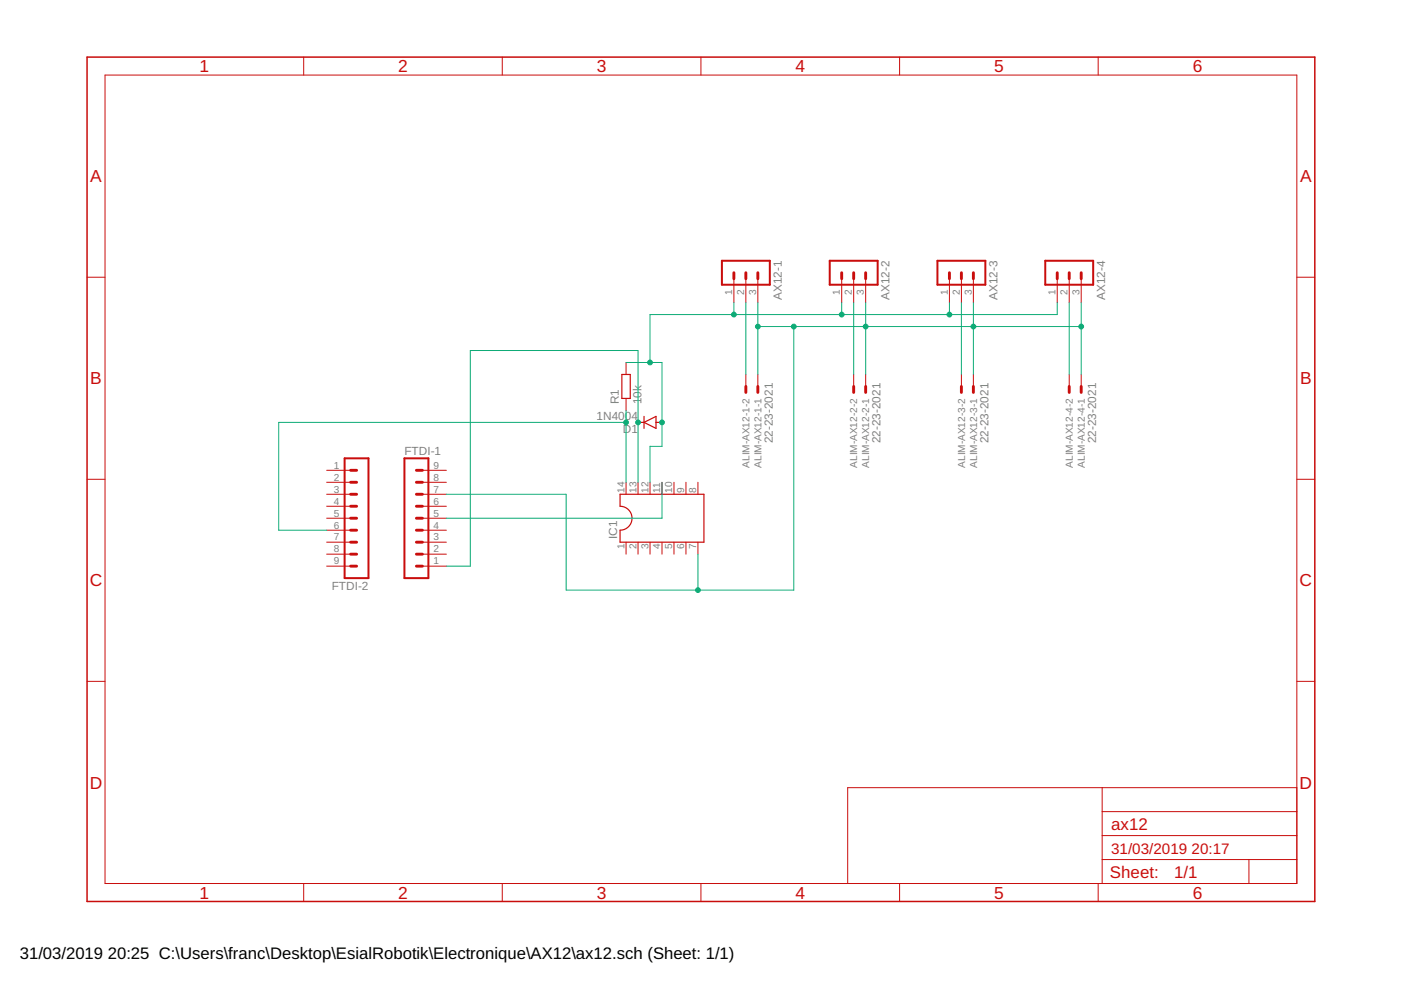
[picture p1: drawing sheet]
<svg xmlns="http://www.w3.org/2000/svg" width="297mm" height="210mm" viewBox="0 0 297 210" stroke-linecap="round" stroke-linejoin="round" font-family="sans-serif">
<g fill="none" stroke="#c90d0c" stroke-width=".21">
<path d="M22.3 15.9h252.7v171.4h-252.7zM64.4 12.1v3.8M106.5 12.1v3.8M148.6 12.1v3.8M190.7 12.1v3.8M232.8 12.1v3.8M18.5 58.8h3.8M155.6 59.1v5.1M158.1 59.1v5.1M160.7 59.1v5.1M178.5 59.1v5.1M181 59.1v5.1"/>
<path d="M183.5 59.1v5.1M201.3 59.1v5.1M203.8 59.1v5.1M206.4 59.1v5.1M224.2 59.1v5.1M226.7 59.1v5.1M229.2 59.1v5.1M275 58.8h3.8M132.7 76.9v2.5M158.1 79.4v2.5M160.7 79.4v2.5M181 79.4v2.5"/>
<path d="M183.5 79.4v2.5M203.8 79.4v2.5M206.4 79.4v2.5M226.7 79.4v2.5M229.2 79.4v2.5M69.3 99.7h5M89.6 99.7h5M132.7 84.5v2.5M18.5 101.6h3.8M69.3 117.5h5M69.3 115h5M69.3 112.4h5"/>
<path d="M69.3 109.9h5M69.3 107.3h5M69.3 104.8h5M69.3 102.3h5M89.6 117.5h5M89.6 115h5M89.6 112.4h5M89.6 109.9h5M89.6 107.3h5M89.6 104.8h5M89.6 102.3h5M132.7 102.3v2.5"/>
<path d="M132.7 115v2.5M135.3 102.3v2.5M135.3 115v2.5M137.8 102.3v2.5M137.8 115v2.5M140.4 102.3v2.5M140.4 115v2.5M142.9 102.3v2.5M142.9 115v2.5M145.4 102.3v2.5M145.4 115v2.5M148 102.3v2.5"/>
<path d="M148 115v2.5M275 101.6h3.8M69.3 120h5M89.6 120h5M18.5 144.5h3.8M275 144.5h3.8M233.7 167v20.3M233.7 177.2h41.3M233.7 172.1h41.3M275 167h-95.3v20.3M64.4 187.3v3.8M106.5 187.3v3.8"/>
<path d="M148.6 187.3v3.8M190.7 187.3v3.8M232.8 187.3v3.8M233.7 182.2h41.3M264.8 182.2v5.1"/>
</g>
<path d="M18.5 12.1h260.3v179h-260.3z" fill="none" stroke="#c90d0c" stroke-width=".32"/>
<path d="M153.1 55.3h10.1v5.1h-10.1zM175.9 55.3h10.2v5.1h-10.2zM198.8 55.3h10.1v5.1h-10.1zM221.6 55.3h10.2v5.1h-10.2zM73.1 97.2h5v25.4h-5zM85.7 97.2h5.1v25.4h-5.1z" fill="none" stroke="#c90d0c" stroke-width=".42"/>
<g fill="none" stroke="#c90d0c" stroke-width=".61">
<path d="M155.6 57.8v1.3M158.1 57.8v1.3M160.7 57.8v1.3M178.5 57.8v1.3M181 57.8v1.3M183.5 57.8v1.3M201.3 57.8v1.3M203.8 57.8v1.3M206.4 57.8v1.3M224.2 57.8v1.3M226.7 57.8v1.3M229.2 57.8v1.3"/>
<path d="M74.3 99.7h1.3M88.3 99.7h1.3M158.1 81.9v1.3M160.7 81.9v1.3M181 81.9v1.3M183.5 81.9v1.3M203.8 81.9v1.3M206.4 81.9v1.3M226.7 81.9v1.3M229.2 81.9v1.3M74.3 115h1.3M74.3 117.5h1.3"/>
<path d="M74.3 109.9h1.3M74.3 112.4h1.3M74.3 102.3h1.3M74.3 104.8h1.3M74.3 107.3h1.3M88.3 115h1.3M88.3 117.5h1.3M88.3 109.9h1.3M88.3 112.4h1.3M88.3 102.3h1.3M88.3 104.8h1.3M88.3 107.3h1.3"/>
<path d="M74.3 120h1.3M88.3 120h1.3"/>
</g>
<path d="M131.8 79.4h1.8v5.1h-1.8zM135.3 89.6h1.2M136.5 89.6l2.6-1.3v2.5zM136.5 88.3v2.5M139.1 89.6h1.3M131.5 104.8h17.7v10.2h-17.7v-2.6a2.54 2.54 0 0 0 2.5-2.5 2.54 2.54 0 0 0-2.5-2.6z" fill="none" stroke="#c90d0c" stroke-width=".25"/>
<g fill="none" stroke="#0dab76" stroke-width=".21">
<path d="M132.7 76.9h7.7v17.7h-2.6v7.7M155.6 64.2v2.5M158.1 64.2v15.2M160.7 64.2v15.2M160.7 69.2h68.5M168.3 69.2v55.9h-48.3v-20.3h-25.4M178.5 64.2v2.5M181 64.2v15.2M183.5 64.2v15.2M201.3 64.2v2.5M203.8 64.2v15.2M206.4 64.2v15.2"/>
<path d="M224.2 64.2v2.5h-86.4v10.2M226.7 64.2v15.2M229.2 64.2v15.2M132.7 87v15.3M132.7 89.6h-73.6v22.8h10.2M135.3 102.3v-28h-35.6v45.7h-5.1M140.4 102.3v7.6h-45.8M148 117.5v7.6"/>
</g>
<g fill="#0dab76" stroke="#0dab76" stroke-width=".21">
<circle cx="132.7" cy="89.6" r=".51"/>
<circle cx="148" cy="125.1" r=".51"/>
<circle cx="183.5" cy="69.2" r=".51"/>
<circle cx="168.3" cy="69.2" r=".51"/>
<circle cx="206.4" cy="69.2" r=".51"/>
<circle cx="160.7" cy="69.2" r=".51"/>
<circle cx="229.2" cy="69.2" r=".51"/>
<circle cx="135.3" cy="89.6" r=".51"/>
<circle cx="140.4" cy="89.6" r=".51"/>
<circle cx="137.8" cy="76.9" r=".51"/>
<circle cx="155.6" cy="66.7" r=".51"/>
<circle cx="178.5" cy="66.7" r=".51"/>
<circle cx="201.3" cy="66.7" r=".51"/>
</g>
<g font-size="3.7" fill="#c90d0c">
<text x="42.3" y="15.3">1</text>
<text x="84.4" y="15.3">2</text>
<text x="126.5" y="15.3">3</text>
<text x="168.7" y="15.3">4</text>
<text x="210.8" y="15.3">5</text>
<text x="252.9" y="15.3">6</text>
<text x="19.1" y="38.6">A</text>
<text x="275.6" y="38.6">A</text>
<text x="19.1" y="81.5">B</text>
<text x="275.6" y="81.5">B</text>
<text x="19" y="124.3">C</text>
<text x="275.5" y="124.3">C</text>
<text x="19" y="167.2">D</text>
<text x="275.5" y="167.2">D</text>
<text x="42.3" y="190.5">1</text>
<text x="84.4" y="190.5">2</text>
<text x="126.5" y="190.5">3</text>
<text x="168.7" y="190.5">4</text>
<text x="210.8" y="190.5">5</text>
<text x="252.9" y="190.5">6</text>
</g>
<g font-size="3.6" fill="#c90d0c">
<text x="235.6" y="175.9">ax12</text>
<text x="235.3" y="186.2">Sheet:</text>
<text x="248.9" y="186.1">1/1</text>
</g>
<g font-size="3.5">
<text x="4.2" y="203.3">31/03/2019</text>
<text x="22.9" y="203.3">20:25 C:\Users\franc\Desktop\EsialRobotik\Electronique\AX12\ax12.sch (Sheet: 1/1)</text>
</g>
<g font-size="3.2" fill="#c90d0c">
<text x="235.6" y="181">31/03/2019</text>
<text x="252.6" y="181">20:17</text>
</g>
<g font-size="2.5" fill="#808080">
<text x="165.8" y="63.6" transform="rotate(-90 165.8 63.6)">AX12-1</text>
<text x="188.6" y="63.6" transform="rotate(-90 188.6 63.6)">AX12-2</text>
<text x="211.5" y="63.6" transform="rotate(-90 211.5 63.6)">AX12-3</text>
<text x="234.3" y="63.6" transform="rotate(-90 234.3 63.6)">AX12-4</text>
<text x="126.5" y="89">1N4004</text>
<text x="131.2" y="85.8" transform="rotate(-90 131.2 85.8)">R1</text>
<text x="136" y="85.8" transform="rotate(-90 136 85.8)">10k</text>
<text x="132.1" y="91.8">D1</text>
<text x="163.8" y="94" transform="rotate(-90 163.8 94)">22-23-2021</text>
<text x="186.7" y="94" transform="rotate(-90 186.7 94)">22-23-2021</text>
<text x="209.6" y="94" transform="rotate(-90 209.6 94)">22-23-2021</text>
<text x="232.4" y="94" transform="rotate(-90 232.4 94)">22-23-2021</text>
<text x="85.8" y="96.4">FTDI-1</text>
<text x="130.8" y="114.3" transform="rotate(-90 130.8 114.3)">IC1</text>
<text x="70.3" y="125.1">FTDI-2</text>
</g>
<g font-size="2.1" fill="#808080">
<text x="155.2" y="62.6" transform="rotate(-90 155.2 62.6)">1</text>
<text x="157.8" y="62.6" transform="rotate(-90 157.8 62.6)">2</text>
<text x="160.3" y="62.6" transform="rotate(-90 160.3 62.6)">3</text>
<text x="178.1" y="62.6" transform="rotate(-90 178.1 62.6)">1</text>
<text x="180.6" y="62.6" transform="rotate(-90 180.6 62.6)">2</text>
<text x="183.2" y="62.6" transform="rotate(-90 183.2 62.6)">3</text>
<text x="200.9" y="62.6" transform="rotate(-90 200.9 62.6)">1</text>
<text x="203.5" y="62.6" transform="rotate(-90 203.5 62.6)">2</text>
<text x="206" y="62.6" transform="rotate(-90 206 62.6)">3</text>
<text x="223.8" y="62.6" transform="rotate(-90 223.8 62.6)">1</text>
<text x="226.3" y="62.6" transform="rotate(-90 226.3 62.6)">2</text>
<text x="228.9" y="62.6" transform="rotate(-90 228.9 62.6)">3</text>
<text x="70.8" y="99.4">1</text>
<text x="70.8" y="101.9">2</text>
<text x="91.9" y="101.9">8</text>
<text x="91.9" y="99.4">9</text>
<text x="158.9" y="99.2" transform="rotate(-90 158.9 99.2)">ALIM-AX12-1-2</text>
<text x="161.4" y="99.2" transform="rotate(-90 161.4 99.2)">ALIM-AX12-1-1</text>
<text x="181.8" y="99.2" transform="rotate(-90 181.8 99.2)">ALIM-AX12-2-2</text>
<text x="184.3" y="99.2" transform="rotate(-90 184.3 99.2)">ALIM-AX12-2-1</text>
<text x="204.6" y="99.2" transform="rotate(-90 204.6 99.2)">ALIM-AX12-3-2</text>
<text x="207.1" y="99.2" transform="rotate(-90 207.1 99.2)">ALIM-AX12-3-1</text>
<text x="227.5" y="99.2" transform="rotate(-90 227.5 99.2)">ALIM-AX12-4-2</text>
<text x="230" y="99.2" transform="rotate(-90 230 99.2)">ALIM-AX12-4-1</text>
<text x="70.8" y="104.4">3</text>
<text x="70.8" y="107">4</text>
<text x="91.9" y="107">6</text>
<text x="91.9" y="104.4">7</text>
<text x="132.4" y="104.4" transform="rotate(-90 132.4 104.4)">14</text>
<text x="134.9" y="104.4" transform="rotate(-90 134.9 104.4)">13</text>
<text x="137.5" y="104.4" transform="rotate(-90 137.5 104.4)">12</text>
<text x="140" y="104.4" transform="rotate(-90 140 104.4)">11</text>
<text x="142.5" y="104.4" transform="rotate(-90 142.5 104.4)">10</text>
<text x="145.1" y="104.4" transform="rotate(-90 145.1 104.4)">9</text>
<text x="147.6" y="104.4" transform="rotate(-90 147.6 104.4)">8</text>
<text x="70.8" y="109.5">5</text>
<text x="70.8" y="112.1">6</text>
<text x="91.9" y="112.1">4</text>
<text x="91.9" y="109.5">5</text>
<text x="70.8" y="114.6">7</text>
<text x="70.8" y="117.1">8</text>
<text x="70.8" y="119.7">9</text>
<text x="91.9" y="119.7">1</text>
<text x="91.9" y="117.1">2</text>
<text x="91.9" y="114.6">3</text>
<text x="132.4" y="116.5" transform="rotate(-90 132.4 116.5)">1</text>
<text x="134.9" y="116.5" transform="rotate(-90 134.9 116.5)">2</text>
<text x="137.5" y="116.5" transform="rotate(-90 137.5 116.5)">3</text>
<text x="140" y="116.5" transform="rotate(-90 140 116.5)">4</text>
<text x="142.5" y="116.5" transform="rotate(-90 142.5 116.5)">5</text>
<text x="145.1" y="116.5" transform="rotate(-90 145.1 116.5)">6</text>
<text x="147.6" y="116.5" transform="rotate(-90 147.6 116.5)">7</text>
</g>
</svg>
